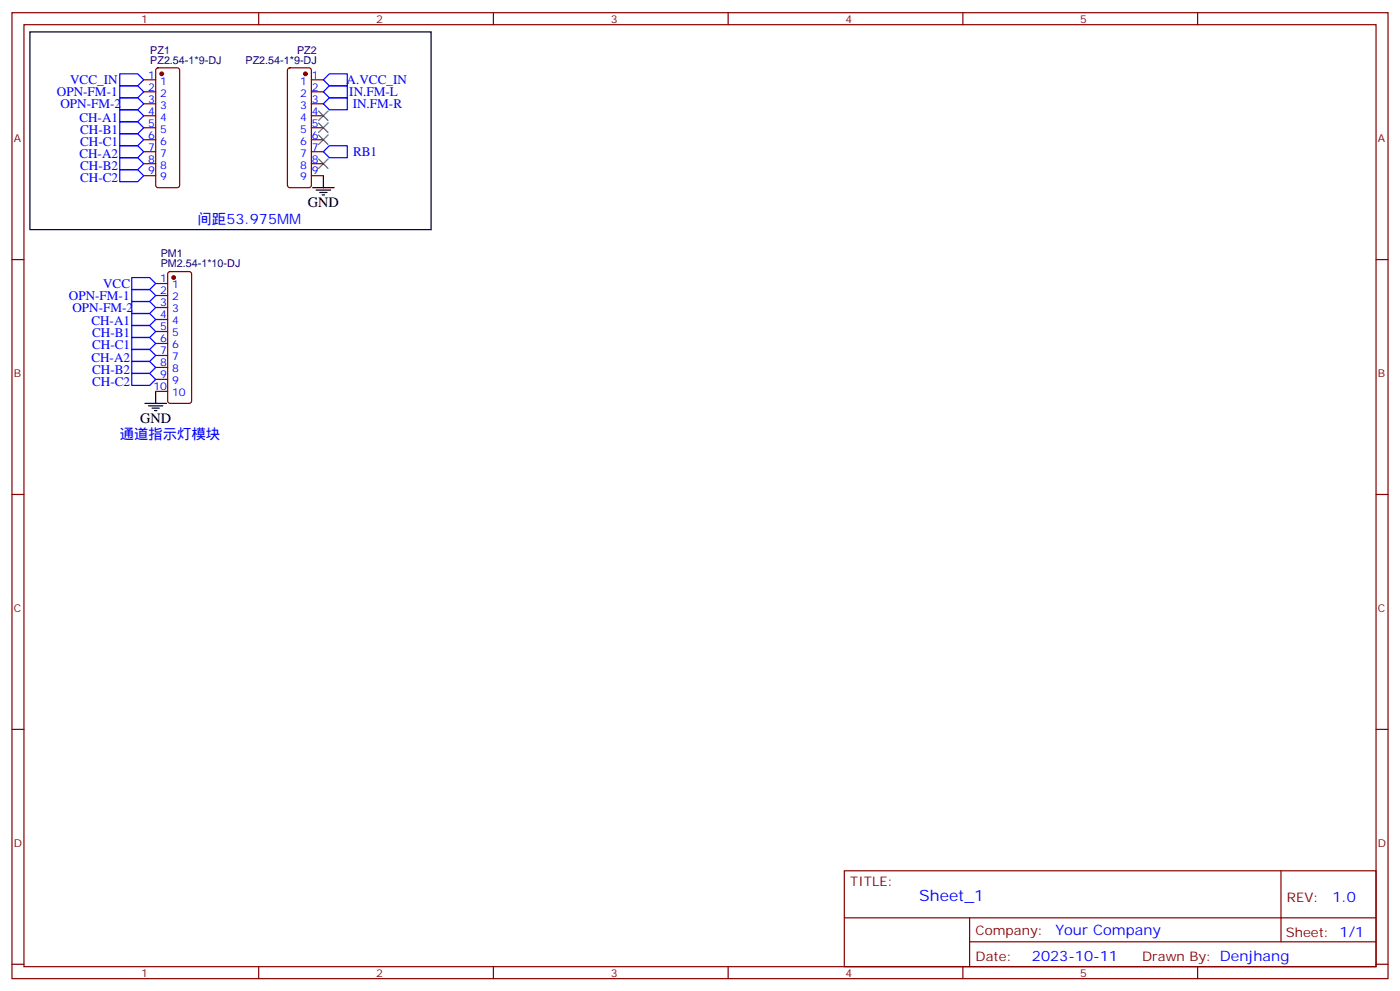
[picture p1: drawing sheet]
<svg xmlns="http://www.w3.org/2000/svg" width="412mm" height="292mm" viewBox="0 0 412 292" stroke-linecap="round" stroke-linejoin="round" font-family="sans-serif">
<g fill="none" stroke="#870000" stroke-width=".35">
<path d="M3.5 3.7h405.4v284.4h-405.4zM7.1 7.3h398.2v277.3h-398.2zM76.2 3.7v3.6M145.3 3.7v3.6M214.5 3.7v3.6M283.6 3.7v3.6M352.8 3.7v3.6M42.3 23.5h3.6M42.3 27h3.6M42.3 30.6h3.6M42.3 34.1h3.6M42.3 37.6h3.6"/>
<path d="M46.1 20.2l.5-.2h5.6l.5 .2 .2 .5v33.8l-.2 .5-.5 .2h-5.6l-.5-.2-.2-.5v-33.8zM84.9 20.2l.5-.2h5.6l.5 .2 .2 .5v33.8l-.2 .5-.5 .2h-5.6l-.5-.2-.2-.5v-33.8zM91.7 23.5h3.5M91.7 27h3.5M91.7 30.6h3.5M91.7 34.1h3.5M91.7 37.6h3.5M42.3 41.1h3.6M42.3 44.7h3.6M42.3 48.2h3.6M42.3 51.7h3.6M91.7 41.1h3.5"/>
<path d="M91.7 44.7h3.5M91.7 48.2h3.5M91.7 51.7h3.5M3.5 76.4h3.6M405.3 76.4h3.6M45.9 97.6h3.5M45.9 94.1h3.5M45.9 90.5h3.5M45.9 87h3.5M45.9 83.5h3.5M49.6 80.1l.5-.2h5.6l.5 .2 .2 .5v37.4l-.2 .5-.5 .2h-5.6l-.5-.2-.2-.5v-37.4zM45.9 115.2h3.5"/>
<path d="M45.9 111.7h3.5M45.9 108.2h3.5M45.9 104.6h3.5M45.9 101.1h3.5M3.5 145.6h3.6M405.3 145.6h3.6M3.5 214.7h3.6M405.3 214.7h3.6M248.7 256.3h156.6v28.3h-156.6zM377.3 256.4v20.8M248.7 270.2h156.5M285.6 277.2h119.6"/>
<path d="M285.6 270.2v14.1M3.5 283.8h3.6M76.2 284.6v3.5M145.3 284.6v3.5M214.5 284.6v3.5M283.6 284.6v3.5M352.8 284.6v3.5M405.3 283.8h3.6"/>
</g>
<path d="M93.8 32.7l2.9 2.8M93.8 36.2l2.9 2.8M93.8 39.7l2.9 2.8M96.7 32.7l-2.9 2.8M96.7 36.2l-2.9 2.8M96.7 39.7l-2.9 2.8M93.8 46.8l2.9 2.8M96.7 46.8l-2.9 2.8" fill="none" stroke="#3c3" stroke-width=".35"/>
<g fill="none" stroke="#00f" stroke-width=".35">
<path d="M35.3 39.4h5.3l1.7 1.7-1.7 1.8h-5.3zM35.3 35.8h5.3l1.7 1.8-1.7 1.8h-5.3zM35.3 32.3h5.3l1.7 1.8-1.7 1.7h-5.3zM35.3 21.7h5.3l1.7 1.8-1.7 1.8h-5.3zM35.3 25.3h5.3l1.7 1.7-1.7 1.8h-5.3zM35.3 28.8h5.3l1.7 1.8-1.7 1.7h-5.3zM95.2 27l1.8-1.7h5.3v3.5h-5.3zM95.2 30.6l1.8-1.8h5.3v3.5h-5.3zM95.2 23.5l1.8-1.8h5.3v3.6h-5.3zM35.3 50h5.3l1.7 1.7-1.7 1.8h-5.3zM35.3 46.4h5.3l1.7 1.8-1.7 1.8h-5.3zM35.3 42.9h5.3l1.7 1.8-1.7 1.7h-5.3z"/>
<path d="M97 42.9h5.3v3.5h-5.3l-1.8-1.7zM38.8 99.3h5.3l1.8 1.8-1.8 1.8h-5.3zM38.8 95.8h5.3l1.8 1.8-1.8 1.7h-5.3zM38.8 92.3h5.3l1.8 1.8-1.8 1.7h-5.3zM38.8 81.7h5.3l1.8 1.8-1.8 1.7h-5.3zM38.8 85.2h5.3l1.8 1.8-1.8 1.8h-5.3zM38.8 88.8h5.3l1.8 1.7-1.8 1.8h-5.3zM38.8 109.9h5.3l1.8 1.8-1.8 1.8h-5.3zM38.8 106.4h5.3l1.8 1.8-1.8 1.7h-5.3zM38.8 102.9h5.3l1.8 1.7-1.8 1.8h-5.3z"/>
</g>
<path d="M8.8 9.4h118.2v58.2h-118.2zM92.1 55.2h6.3M93.1 56h4.3M94.2 56.7h2.1M94.9 57.4h.7M95.2 51.7v3.5M42.7 118.7h6.3M43.7 119.5h4.3M45.9 115.2v3.5M44.8 120.2h2.1M45.5 120.9h.7" fill="none" stroke="#000" stroke-width=".35"/>
<g fill="#870000" stroke="#870000" stroke-width=".35">
<circle cx="47.6" cy="21.7" r=".53"/>
<circle cx="90" cy="21.7" r=".53"/>
<circle cx="51.2" cy="81.7" r=".53"/>
</g>
<text font-size="4.6" fill="#00f" x="270.8" y="265.4">Sheet_1</text>
<g font-size="4.2" fill="#00f">
<text x="58.2" y="65.8">间距53.975MM</text>
<text x="35.3" y="129.3">通道指示灯模块</text>
<text x="392.5" y="265.6">1.0</text>
<text x="310.9" y="275.2">Your Company</text>
<text x="304" y="283">2023-10-11</text>
</g>
<g font-size="4.2">
<text x="90.7" y="60.9">GND</text>
<text x="41.3" y="124.4">GND</text>
</g>
<g font-size="3.9" fill="#00f">
<text x="16.8" y="28.3">OPN-FM-1</text>
<text x="20.6" y="24.8">VCC_IN</text>
<text x="102.1" y="24.8">A.VCC_IN</text>
<text x="102.9" y="28.4">IN.FM-L</text>
<text x="17.8" y="31.8">OPN-FM-2</text>
<text x="23.4" y="35.8">CH-A1</text>
<text x="103.9" y="31.9">IN.FM-R</text>
<text x="23.6" y="39.4">CH-B1</text>
<text x="23.4" y="46.6">CH-A2</text>
<text x="23.6" y="42.9">CH-C1</text>
<text x="104" y="45.9">RB1</text>
<text x="23.6" y="53.7">CH-C2</text>
<text x="23.6" y="50.2">CH-B2</text>
<text x="20.3" y="88.3">OPN-FM-1</text>
<text x="30.4" y="84.7">VCC</text>
<text x="21.3" y="91.8">OPN-FM-2</text>
<text x="26.9" y="95.8">CH-A1</text>
<text x="27.1" y="99.3">CH-B1</text>
<text x="26.9" y="106.6">CH-A2</text>
<text x="27.1" y="102.9">CH-C1</text>
<text x="27.1" y="113.7">CH-C2</text>
<text x="27.1" y="110.1">CH-B2</text>
</g>
<g font-size="3.9" fill="#800">
<text x="250.5" y="260.9">TITLE:</text>
<text x="379.1" y="265.6">REV:</text>
<text x="287.4" y="275.1">Company:</text>
<text x="378.7" y="275.7">Sheet: 1/1</text>
<text x="287.4" y="282.8">Date:</text>
<text x="336.4" y="282.9">Drawn By: Denjhang</text>
</g>
<g font-size="3.2" fill="#800">
<text x="41.6" y="6.7">1</text>
<text x="110.8" y="6.7">2</text>
<text x="179.9" y="6.7">3</text>
<text x="249.1" y="6.7">4</text>
<text x="318.2" y="6.7">5</text>
<text x="4.1" y="41.8">A</text>
<text x="405.9" y="41.8">A</text>
<text x="4.1" y="111">B</text>
<text x="405.9" y="111">B</text>
<text x="4.1" y="180.1">C</text>
<text x="405.9" y="180.1">C</text>
<text x="4.1" y="249.3">D</text>
<text x="405.9" y="249.3">D</text>
<text x="41.6" y="287.5">1</text>
<text x="110.8" y="287.5">2</text>
<text x="179.9" y="287.5">3</text>
<text x="249.1" y="287.5">4</text>
<text x="318.2" y="287.5">5</text>
</g>
<g font-size="3.2" fill="#000080">
<text x="44.3" y="15.8">PZ1</text>
<text x="87.5" y="15.8">PZ2</text>
<text x="44.3" y="18.9">PZ2.54-1*9-DJ</text>
<text x="72.3" y="18.9">PZ2.54-1*9-DJ</text>
<text x="47.3" y="75.5">PM1</text>
<text x="47.3" y="78.7">PM2.54-1*10-DJ</text>
</g>
<g font-size="3.2" fill="#00f">
<text x="43.7" y="23.1">1</text>
<text x="91.9" y="23.1">1</text>
<text x="43.7" y="26.7">2</text>
<text x="47.2" y="24.9">1</text>
<text x="47.2" y="28.4">2</text>
<text x="88.4" y="24.9">1</text>
<text x="88.4" y="28.4">2</text>
<text x="91.9" y="26.7">2</text>
<text x="43.7" y="30.2">3</text>
<text x="43.7" y="33.7">4</text>
<text x="47.2" y="32">3</text>
<text x="47.2" y="35.5">4</text>
<text x="88.4" y="32">3</text>
<text x="88.4" y="35.5">4</text>
<text x="91.9" y="30.2">3</text>
<text x="91.9" y="33.7">4</text>
<text x="43.7" y="37.3">5</text>
<text x="43.7" y="40.8">6</text>
<text x="47.2" y="39">5</text>
<text x="88.4" y="39">5</text>
<text x="91.9" y="37.3">5</text>
<text x="91.9" y="40.8">6</text>
<text x="43.7" y="44.3">7</text>
<text x="43.7" y="47.8">8</text>
<text x="47.2" y="42.5">6</text>
<text x="47.2" y="46.1">7</text>
<text x="88.4" y="42.5">6</text>
<text x="88.4" y="46.1">7</text>
<text x="91.9" y="44.3">7</text>
<text x="91.9" y="47.8">8</text>
<text x="43.7" y="51.4">9</text>
<text x="47.2" y="49.6">8</text>
<text x="47.2" y="53.1">9</text>
<text x="88.4" y="49.6">8</text>
<text x="88.4" y="53.1">9</text>
<text x="91.9" y="51.4">9</text>
<text x="47.2" y="83.1">1</text>
<text x="47.2" y="86.6">2</text>
<text x="50.7" y="88.4">2</text>
<text x="50.7" y="84.9">1</text>
<text x="47.2" y="93.7">4</text>
<text x="47.2" y="90.2">3</text>
<text x="50.7" y="95.5">4</text>
<text x="50.7" y="91.9">3</text>
<text x="47.2" y="100.8">6</text>
<text x="47.2" y="97.2">5</text>
<text x="50.7" y="99">5</text>
<text x="47.2" y="107.8">8</text>
<text x="47.2" y="104.3">7</text>
<text x="50.7" y="106">7</text>
<text x="50.7" y="102.5">6</text>
<text x="47.2" y="111.3">9</text>
<text x="50.7" y="113.1">9</text>
<text x="50.7" y="109.6">8</text>
<text x="45.2" y="114.9">10</text>
<text x="50.7" y="116.6">10</text>
</g>
</svg>
